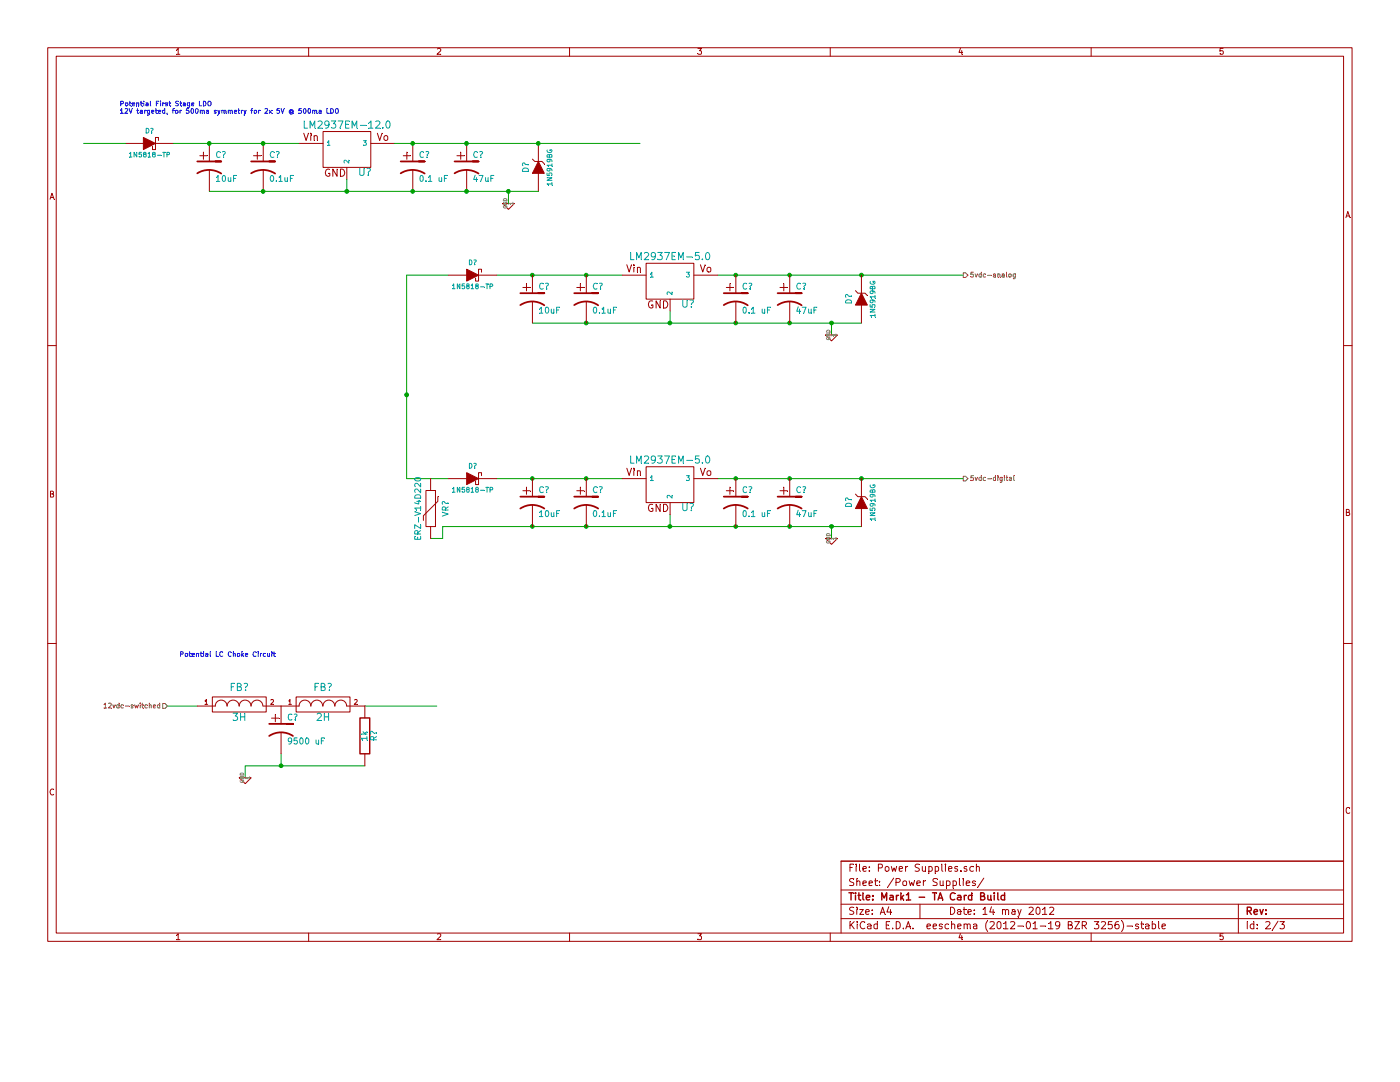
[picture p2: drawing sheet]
EESchema Schematic File Version 2  date 5/13/2012 11:04:49 PM
LIBS:power
LIBS:device
LIBS:transistors
LIBS:conn
LIBS:linear
LIBS:regul
LIBS:74xx
LIBS:cmos4000
LIBS:adc-dac
LIBS:memory
LIBS:xilinx
LIBS:special
LIBS:microcontrollers
LIBS:dsp
LIBS:microchip
LIBS:analog_switches
LIBS:motorola
LIBS:texas
LIBS:intel
LIBS:audio
LIBS:interface
LIBS:digital-audio
LIBS:philips
LIBS:display
LIBS:cypress
LIBS:siliconi
LIBS:opto
LIBS:atmel
LIBS:contrib
LIBS:valves
LIBS:Jaguar
LIBS:Mark1-cache
EELAYER 25  0
EELAYER END
$Descr A4 11700 8267
encoding utf-8
Sheet 2 3
Title "Mark1 - TA Card Build"
Date "14 may 2012"
Rev ""
Comp ""
Comment1 ""
Comment2 ""
Comment3 ""
Comment4 ""
$EndDescr
Text Notes 1000 900  0    40   ~ 0
Potential First Stage LDO\n12V targeted, for 500ma symmetry for 2x 5V @ 500ma LDO
$Comp
L DIODESCH D?
U 1 1
P 1250 1200
F 0 "D?" H 1250 1300 40  0000 C CNN
F 1 "1N5818-TP" H 1250 1100 40  0000 C CNN
	1    1250 1200
	1    0    0    -1  
$EndComp
$Comp
L CP1 C?
U 1 1
P 1750 1400
F 0 "C?" H 1800 1500 50  0000 L CNN
F 1 "10uF" H 1800 1300 50  0000 L CNN
	1    1750 1400
	1    0    0    -1  
$EndComp
$Comp
L CP1 C?
U 1 1
P 2200 1400
F 0 "C?" H 2250 1500 50  0000 L CNN
F 1 "0.1uF" H 2250 1300 50  0000 L CNN
	1    2200 1400
	1    0    0    -1  
$EndComp
$Comp
L CP1 C?
U 1 1
P 3450 1400
F 0 "C?" H 3500 1500 50  0000 L CNN
F 1 "0.1 uF" H 3500 1300 50  0000 L CNN
	1    3450 1400
	1    0    0    -1  
$EndComp
$Comp
L CP1 C?
U 1 1
P 3900 1400
F 0 "C?" H 3950 1500 50  0000 L CNN
F 1 "47uF" H 3950 1300 50  0000 L CNN
	1    3900 1400
	1    0    0    -1  
$EndComp
$Comp
L ZENER D?
U 1 1
P 4500 1400
F 0 "D?" H 4500 1500 50  0000 C CNN
F 1 "1N5919BG" H 4500 1300 40  0000 C CNN
	1    4500 1400
	0    -1   -1   0   
$EndComp
$Comp
L LM2937EM-5.0 U?
U 1 1
P 2900 1250
F 0 "U?" H 3050 1054 60  0000 C CNN
F 1 "LM2937EM-12.0" H 2900 1450 60  0000 C CNN
	1    2900 1250
	1    0    0    -1  
$EndComp
$Comp
L GND #PWR?
U 1 1
P 4250 1700
F 0 "#PWR?" H 4250 1700 30  0001 C CNN
F 1 "GND" H 4250 1630 30  0001 C CNN
	1    4250 1700
	1    0    0    -1  
$EndComp
Connection ~ 4250 1600
Wire Wire Line
	4250 1600 4250 1700
Connection ~ 4500 1200
Wire Wire Line
	3300 1200 5350 1200
Connection ~ 3900 1600
Wire Wire Line
	4500 1600 1750 1600
Connection ~ 2900 1600
Connection ~ 3450 1200
Connection ~ 2200 1200
Wire Wire Line
	2500 1200 1450 1200
Connection ~ 1750 1200
Connection ~ 3900 1200
Wire Wire Line
	2900 1600 2900 1500
Connection ~ 2200 1600
Connection ~ 3450 1600
Wire Wire Line
	700  1200 1050 1200
Text Notes 1500 5500 0    40   ~ 8
Potential LC Choke Circuit\n
Connection ~ 6950 4400
Wire Wire Line
	6950 4400 6950 4500
Connection ~ 3400 3300
Wire Wire Line
	3400 4000 3400 2300
Connection ~ 7200 4000
Wire Wire Line
	6000 4000 8050 4000
Connection ~ 6600 4400
Connection ~ 5600 4400
Connection ~ 6150 4000
Connection ~ 4900 4000
Wire Wire Line
	5200 4000 4150 4000
Connection ~ 4450 4000
Connection ~ 6600 4000
Wire Wire Line
	5600 4400 5600 4300
Connection ~ 4900 4400
Connection ~ 6150 4400
Wire Wire Line
	3400 4000 3750 4000
Wire Wire Line
	3400 2300 3750 2300
Wire Wire Line
	3650 5900 3050 5900
Wire Wire Line
	2350 6400 2350 6300
Connection ~ 6150 2700
Connection ~ 4900 2700
Wire Wire Line
	5600 2700 5600 2600
Connection ~ 6600 2300
Connection ~ 4450 2300
Wire Wire Line
	1400 5900 1650 5900
Wire Wire Line
	5200 2300 4150 2300
Connection ~ 4900 2300
Connection ~ 6150 2300
Connection ~ 5600 2700
Wire Wire Line
	7200 2700 4450 2700
Connection ~ 6600 2700
Wire Wire Line
	6000 2300 8050 2300
Connection ~ 7200 2300
Wire Wire Line
	3050 6400 2050 6400
Wire Wire Line
	2050 6400 2050 6500
Connection ~ 2350 6400
Wire Wire Line
	7200 4400 3700 4400
Wire Wire Line
	3700 4400 3700 4500
Wire Wire Line
	3700 4500 3600 4500
Connection ~ 4450 4400
Wire Wire Line
	6950 2700 6950 2800
Connection ~ 6950 2700
$Comp
L GND #PWR?
U 1 1
P 6950 2800
F 0 "#PWR?" H 6950 2800 30  0001 C CNN
F 1 "GND" H 6950 2730 30  0001 C CNN
	1    6950 2800
	1    0    0    -1  
$EndComp
$Comp
L GND #PWR?
U 1 1
P 6950 4500
F 0 "#PWR?" H 6950 4500 30  0001 C CNN
F 1 "GND" H 6950 4430 30  0001 C CNN
	1    6950 4500
	1    0    0    -1  
$EndComp
$Comp
L DIODESCH D?
U 1 1
P 3950 4000
F 0 "D?" H 3950 4100 40  0000 C CNN
F 1 "1N5818-TP" H 3950 3900 40  0000 C CNN
	1    3950 4000
	1    0    0    -1  
$EndComp
$Comp
L CP1 C?
U 1 1
P 4450 4200
F 0 "C?" H 4500 4300 50  0000 L CNN
F 1 "10uF" H 4500 4100 50  0000 L CNN
	1    4450 4200
	1    0    0    -1  
$EndComp
$Comp
L CP1 C?
U 1 1
P 4900 4200
F 0 "C?" H 4950 4300 50  0000 L CNN
F 1 "0.1uF" H 4950 4100 50  0000 L CNN
	1    4900 4200
	1    0    0    -1  
$EndComp
$Comp
L CP1 C?
U 1 1
P 6150 4200
F 0 "C?" H 6200 4300 50  0000 L CNN
F 1 "0.1 uF" H 6200 4100 50  0000 L CNN
	1    6150 4200
	1    0    0    -1  
$EndComp
$Comp
L CP1 C?
U 1 1
P 6600 4200
F 0 "C?" H 6650 4300 50  0000 L CNN
F 1 "47uF" H 6650 4100 50  0000 L CNN
	1    6600 4200
	1    0    0    -1  
$EndComp
$Comp
L ZENER D?
U 1 1
P 7200 4200
F 0 "D?" H 7200 4300 50  0000 C CNN
F 1 "1N5919BG" H 7200 4100 40  0000 C CNN
	1    7200 4200
	0    -1   -1   0   
$EndComp
$Comp
L LM2937EM-5.0 U?
U 1 1
P 5600 4050
F 0 "U?" H 5750 3854 60  0000 C CNN
F 1 "LM2937EM-5.0" H 5600 4250 60  0000 C CNN
	1    5600 4050
	1    0    0    -1  
$EndComp
$Comp
L GND #PWR?
U 1 1
P 2050 6500
F 0 "#PWR?" H 2050 6500 30  0001 C CNN
F 1 "GND" H 2050 6430 30  0001 C CNN
	1    2050 6500
	1    0    0    -1  
$EndComp
$Comp
L R R?
U 1 1
P 3050 6150
F 0 "R?" V 3130 6150 50  0000 C CNN
F 1 "1k" V 3050 6150 50  0000 C CNN
	1    3050 6150
	1    0    0    -1  
$EndComp
$Comp
L CP1 C?
U 1 1
P 2350 6100
F 0 "C?" H 2400 6200 50  0000 L CNN
F 1 "9500 uF" H 2400 6000 50  0000 L CNN
	1    2350 6100
	1    0    0    -1  
$EndComp
$Comp
L FILTER FB?
U 1 1
P 2700 5900
F 0 "FB?" H 2700 6050 60  0000 C CNN
F 1 "2H" H 2700 5800 60  0000 C CNN
	1    2700 5900
	1    0    0    -1  
$EndComp
$Comp
L FILTER FB?
U 1 1
P 2000 5900
F 0 "FB?" H 2000 6050 60  0000 C CNN
F 1 "3H" H 2000 5800 60  0000 C CNN
	1    2000 5900
	1    0    0    -1  
$EndComp
$Comp
L LM2937EM-5.0 U?
U 1 1
P 5600 2350
F 0 "U?" H 5750 2154 60  0000 C CNN
F 1 "LM2937EM-5.0" H 5600 2550 60  0000 C CNN
	1    5600 2350
	1    0    0    -1  
$EndComp
$Comp
L ZENER D?
U 1 1
P 7200 2500
F 0 "D?" H 7200 2600 50  0000 C CNN
F 1 "1N5919BG" H 7200 2400 40  0000 C CNN
	1    7200 2500
	0    -1   -1   0   
$EndComp
$Comp
L CP1 C?
U 1 1
P 6600 2500
F 0 "C?" H 6650 2600 50  0000 L CNN
F 1 "47uF" H 6650 2400 50  0000 L CNN
	1    6600 2500
	1    0    0    -1  
$EndComp
$Comp
L CP1 C?
U 1 1
P 6150 2500
F 0 "C?" H 6200 2600 50  0000 L CNN
F 1 "0.1 uF" H 6200 2400 50  0000 L CNN
	1    6150 2500
	1    0    0    -1  
$EndComp
$Comp
L CP1 C?
U 1 1
P 4900 2500
F 0 "C?" H 4950 2600 50  0000 L CNN
F 1 "0.1uF" H 4950 2400 50  0000 L CNN
	1    4900 2500
	1    0    0    -1  
$EndComp
$Comp
L CP1 C?
U 1 1
P 4450 2500
F 0 "C?" H 4500 2600 50  0000 L CNN
F 1 "10uF" H 4500 2400 50  0000 L CNN
	1    4450 2500
	1    0    0    -1  
$EndComp
$Comp
L VR VR?
U 1 1
P 3600 4250
F 0 "VR?" V 3730 4250 50  0000 C CNN
F 1 "ERZ-V14D220" V 3500 4250 50  0000 C CNN
	1    3600 4250
	1    0    0    -1  
$EndComp
$Comp
L DIODESCH D?
U 1 1
P 3950 2300
F 0 "D?" H 3950 2400 40  0000 C CNN
F 1 "1N5818-TP" H 3950 2200 40  0000 C CNN
	1    3950 2300
	1    0    0    -1  
$EndComp
Text HLabel 8050 2300 2    40   Output ~ 0
5vdc-analog
Text HLabel 8050 4000 2    40   Output ~ 0
5vdc-digital
Text HLabel 1400 5900 0    40   Input ~ 0
12vdc-switched
$EndSCHEMATC
